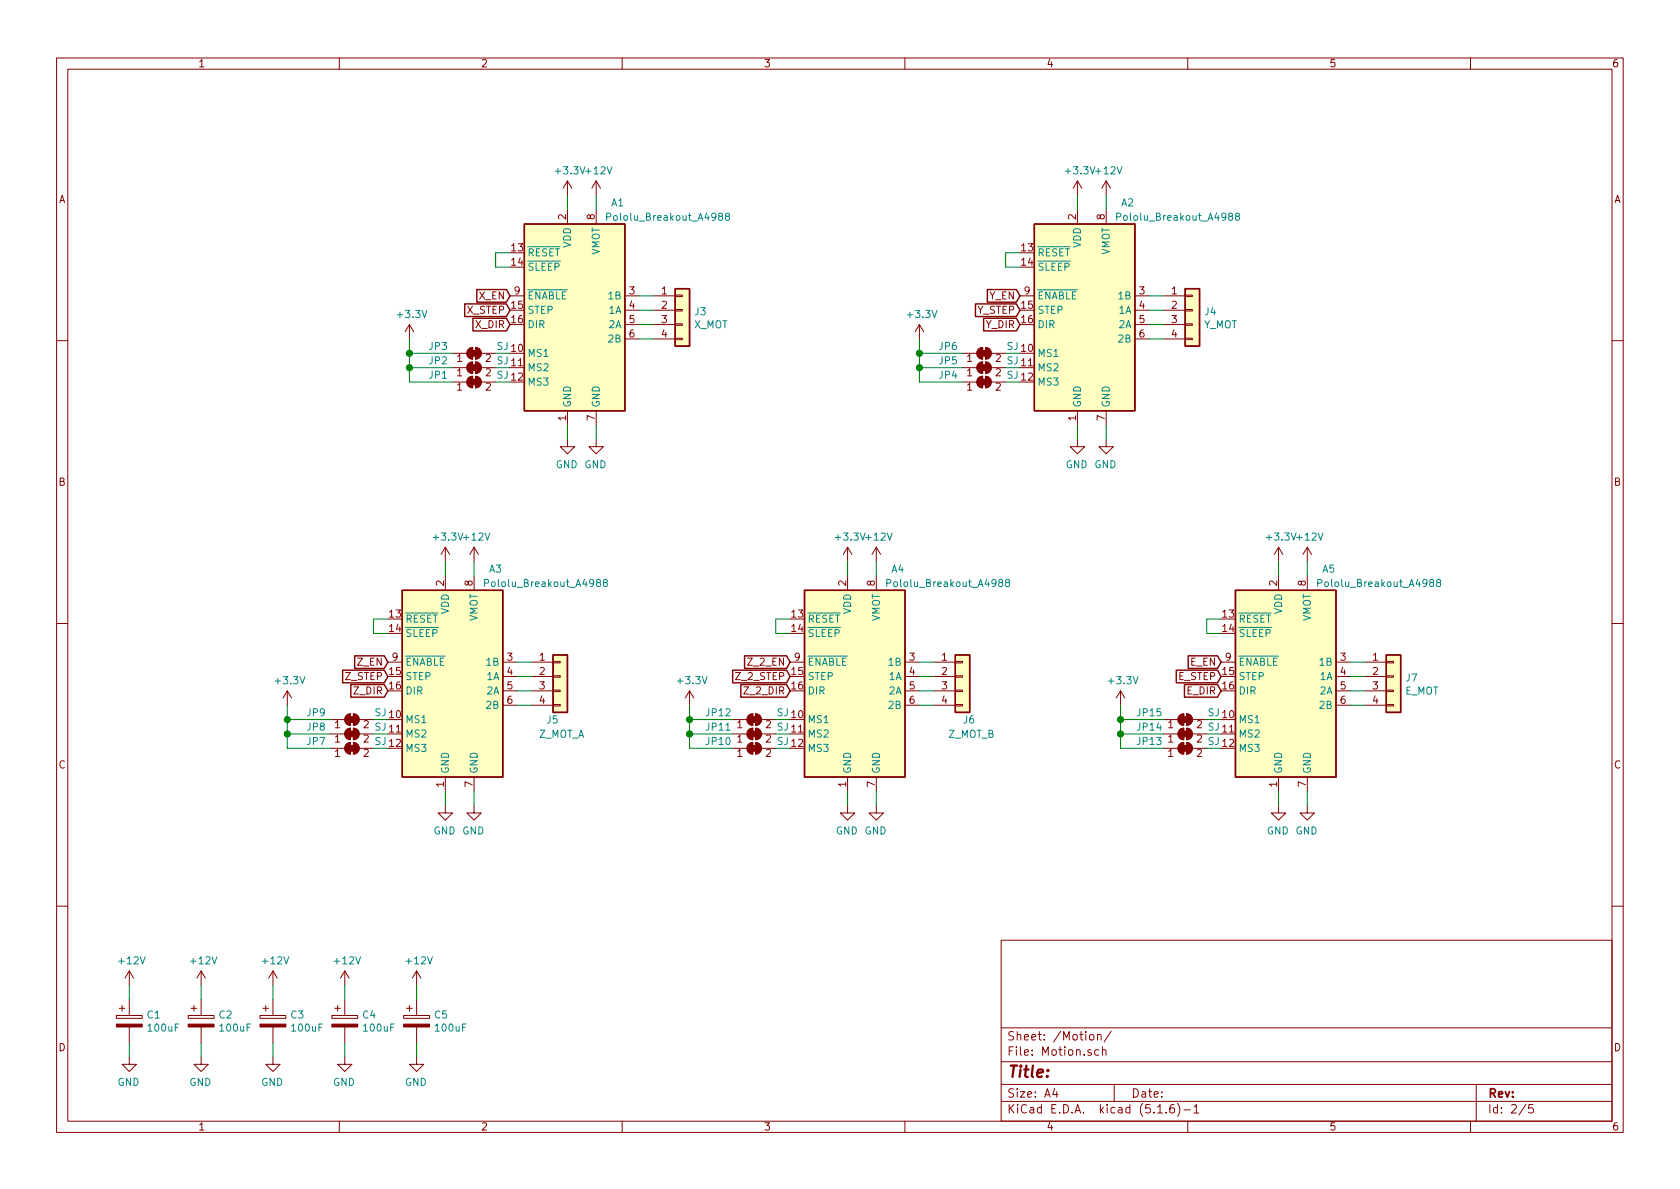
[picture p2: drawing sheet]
EESchema Schematic File Version 4
EELAYER 30 0
EELAYER END
$Descr A4 11693 8268
encoding utf-8
Sheet 2 5
Title ""
Date ""
Rev ""
Comp ""
Comment1 ""
Comment2 ""
Comment3 ""
Comment4 ""
$EndDescr
Text GLabel 3550 2150 0    50   Input ~ 0
X_STEP
Text GLabel 3550 2250 0    50   Input ~ 0
X_DIR
Text GLabel 3550 2050 0    50   Input ~ 0
X_EN
$Comp
L Connector_Generic:Conn_01x04 J?
U 1 1
P 4750 2150
AR Path="/5CDD225C" Ref="J?"  Part="1" 
AR Path="/5CD7F8DE/5CDD225C" Ref="J3"  Part="1" 
AR Path="/5CDED0D7/5CDD225C" Ref="J?"  Part="1" 
F 0 "J3" H 4830 2142 50  0000 L CNN
F 1 "X_MOT" H 4830 2051 50  0000 L CNN
F 2 "Connector_JST:JST_XH_B4B-XH-A_1x04_P2.50mm_Vertical" H 4750 2150 50  0001 C CNN
F 3 "~" H 4750 2150 50  0001 C CNN
	1    4750 2150
	1    0    0    -1  
$EndComp
Wire Wire Line
	4450 2050 4550 2050
Wire Wire Line
	4450 2150 4550 2150
Wire Wire Line
	4450 2250 4550 2250
Wire Wire Line
	4450 2350 4550 2350
$Comp
L Jumper:SolderJumper_2_Bridged JP?
U 1 1
P 3300 2650
AR Path="/5CDD2275" Ref="JP?"  Part="1" 
AR Path="/5CD7F8DE/5CDD2275" Ref="JP1"  Part="1" 
AR Path="/5CDED0D7/5CDD2275" Ref="JP?"  Part="1" 
F 0 "JP1" H 3050 2700 50  0000 C CNN
F 1 "SJ" H 3500 2700 50  0000 C CNN
F 2 "Jumper:SolderJumper-2_P1.3mm_Bridged_RoundedPad1.0x1.5mm" H 3300 2650 50  0001 C CNN
F 3 "~" H 3300 2650 50  0001 C CNN
	1    3300 2650
	1    0    0    -1  
$EndComp
$Comp
L Jumper:SolderJumper_2_Bridged JP?
U 1 1
P 3300 2550
AR Path="/5CDD227C" Ref="JP?"  Part="1" 
AR Path="/5CD7F8DE/5CDD227C" Ref="JP2"  Part="1" 
AR Path="/5CDED0D7/5CDD227C" Ref="JP?"  Part="1" 
F 0 "JP2" H 3050 2600 50  0000 C CNN
F 1 "SJ" H 3500 2600 50  0000 C CNN
F 2 "Jumper:SolderJumper-2_P1.3mm_Bridged_RoundedPad1.0x1.5mm" H 3300 2550 50  0001 C CNN
F 3 "~" H 3300 2550 50  0001 C CNN
	1    3300 2550
	1    0    0    -1  
$EndComp
$Comp
L Jumper:SolderJumper_2_Bridged JP?
U 1 1
P 3300 2450
AR Path="/5CDD2283" Ref="JP?"  Part="1" 
AR Path="/5CD7F8DE/5CDD2283" Ref="JP3"  Part="1" 
AR Path="/5CDED0D7/5CDD2283" Ref="JP?"  Part="1" 
F 0 "JP3" H 3050 2500 50  0000 C CNN
F 1 "SJ" H 3500 2500 50  0000 C CNN
F 2 "Jumper:SolderJumper-2_P1.3mm_Bridged_RoundedPad1.0x1.5mm" H 3300 2450 50  0001 C CNN
F 3 "~" H 3300 2450 50  0001 C CNN
	1    3300 2450
	1    0    0    -1  
$EndComp
Wire Wire Line
	3450 2450 3550 2450
Wire Wire Line
	3550 2550 3450 2550
Wire Wire Line
	3450 2650 3550 2650
Wire Wire Line
	3150 2450 2850 2450
Wire Wire Line
	2850 2450 2850 2350
Wire Wire Line
	2850 2450 2850 2550
Wire Wire Line
	2850 2650 3150 2650
Connection ~ 2850 2450
Wire Wire Line
	3150 2550 2850 2550
Connection ~ 2850 2550
Wire Wire Line
	2850 2550 2850 2650
$Comp
L power:+3.3V #PWR?
U 1 1
P 2850 2350
AR Path="/5CDD2295" Ref="#PWR?"  Part="1" 
AR Path="/5CD7F8DE/5CDD2295" Ref="#PWR0105"  Part="1" 
AR Path="/5CDED0D7/5CDD2295" Ref="#PWR?"  Part="1" 
F 0 "#PWR0105" H 2850 2200 50  0001 C CNN
F 1 "+3.3V" H 2865 2523 50  0000 C CNN
F 2 "" H 2850 2350 50  0001 C CNN
F 3 "" H 2850 2350 50  0001 C CNN
	1    2850 2350
	1    0    0    -1  
$EndComp
Wire Wire Line
	3550 1850 3450 1850
Wire Wire Line
	3450 1850 3450 1750
Wire Wire Line
	3450 1750 3550 1750
$Comp
L power:+3.3V #PWR?
U 1 1
P 3950 1350
AR Path="/5CDD229E" Ref="#PWR?"  Part="1" 
AR Path="/5CD7F8DE/5CDD229E" Ref="#PWR0106"  Part="1" 
AR Path="/5CDED0D7/5CDD229E" Ref="#PWR?"  Part="1" 
F 0 "#PWR0106" H 3950 1200 50  0001 C CNN
F 1 "+3.3V" H 3965 1523 50  0000 C CNN
F 2 "" H 3950 1350 50  0001 C CNN
F 3 "" H 3950 1350 50  0001 C CNN
	1    3950 1350
	1    0    0    -1  
$EndComp
Wire Wire Line
	3950 1450 3950 1350
Wire Wire Line
	4150 1350 4150 1450
$Comp
L power:+12V #PWR?
U 1 1
P 4150 1350
AR Path="/5CDD22A6" Ref="#PWR?"  Part="1" 
AR Path="/5CD7F8DE/5CDD22A6" Ref="#PWR0107"  Part="1" 
AR Path="/5CDED0D7/5CDD22A6" Ref="#PWR?"  Part="1" 
F 0 "#PWR0107" H 4150 1200 50  0001 C CNN
F 1 "+12V" H 4165 1523 50  0000 C CNN
F 2 "" H 4150 1350 50  0001 C CNN
F 3 "" H 4150 1350 50  0001 C CNN
	1    4150 1350
	1    0    0    -1  
$EndComp
Text GLabel 7100 2150 0    50   Input ~ 0
Y_STEP
Text GLabel 7100 2250 0    50   Input ~ 0
Y_DIR
Text GLabel 7100 2050 0    50   Input ~ 0
Y_EN
$Comp
L Jumper:SolderJumper_2_Bridged JP?
U 1 1
P 6850 2650
AR Path="/5CDD22CF" Ref="JP?"  Part="1" 
AR Path="/5CD7F8DE/5CDD22CF" Ref="JP4"  Part="1" 
AR Path="/5CDED0D7/5CDD22CF" Ref="JP?"  Part="1" 
F 0 "JP4" H 6600 2700 50  0000 C CNN
F 1 "SJ" H 7050 2700 50  0000 C CNN
F 2 "Jumper:SolderJumper-2_P1.3mm_Bridged_RoundedPad1.0x1.5mm" H 6850 2650 50  0001 C CNN
F 3 "~" H 6850 2650 50  0001 C CNN
	1    6850 2650
	1    0    0    -1  
$EndComp
$Comp
L Jumper:SolderJumper_2_Bridged JP?
U 1 1
P 6850 2550
AR Path="/5CDD22D6" Ref="JP?"  Part="1" 
AR Path="/5CD7F8DE/5CDD22D6" Ref="JP5"  Part="1" 
AR Path="/5CDED0D7/5CDD22D6" Ref="JP?"  Part="1" 
F 0 "JP5" H 6600 2600 50  0000 C CNN
F 1 "SJ" H 7050 2600 50  0000 C CNN
F 2 "Jumper:SolderJumper-2_P1.3mm_Bridged_RoundedPad1.0x1.5mm" H 6850 2550 50  0001 C CNN
F 3 "~" H 6850 2550 50  0001 C CNN
	1    6850 2550
	1    0    0    -1  
$EndComp
$Comp
L Jumper:SolderJumper_2_Bridged JP?
U 1 1
P 6850 2450
AR Path="/5CDD22DD" Ref="JP?"  Part="1" 
AR Path="/5CD7F8DE/5CDD22DD" Ref="JP6"  Part="1" 
AR Path="/5CDED0D7/5CDD22DD" Ref="JP?"  Part="1" 
F 0 "JP6" H 6600 2500 50  0000 C CNN
F 1 "SJ" H 7050 2500 50  0000 C CNN
F 2 "Jumper:SolderJumper-2_P1.3mm_Bridged_RoundedPad1.0x1.5mm" H 6850 2450 50  0001 C CNN
F 3 "~" H 6850 2450 50  0001 C CNN
	1    6850 2450
	1    0    0    -1  
$EndComp
Wire Wire Line
	7000 2450 7100 2450
Wire Wire Line
	7100 2550 7000 2550
Wire Wire Line
	7000 2650 7100 2650
Wire Wire Line
	6700 2450 6400 2450
Wire Wire Line
	6400 2450 6400 2350
Wire Wire Line
	6400 2450 6400 2550
Wire Wire Line
	6400 2650 6700 2650
Connection ~ 6400 2450
Wire Wire Line
	6700 2550 6400 2550
Connection ~ 6400 2550
Wire Wire Line
	6400 2550 6400 2650
$Comp
L power:+3.3V #PWR?
U 1 1
P 6400 2350
AR Path="/5CDD22EF" Ref="#PWR?"  Part="1" 
AR Path="/5CD7F8DE/5CDD22EF" Ref="#PWR0110"  Part="1" 
AR Path="/5CDED0D7/5CDD22EF" Ref="#PWR?"  Part="1" 
F 0 "#PWR0110" H 6400 2200 50  0001 C CNN
F 1 "+3.3V" H 6415 2523 50  0000 C CNN
F 2 "" H 6400 2350 50  0001 C CNN
F 3 "" H 6400 2350 50  0001 C CNN
	1    6400 2350
	1    0    0    -1  
$EndComp
Wire Wire Line
	7100 1850 7000 1850
Wire Wire Line
	7000 1850 7000 1750
Wire Wire Line
	7000 1750 7100 1750
$Comp
L Device:CP C?
U 1 1
P 900 7100
AR Path="/5CDD23B7" Ref="C?"  Part="1" 
AR Path="/5CD7F8DE/5CDD23B7" Ref="C1"  Part="1" 
AR Path="/5CDED0D7/5CDD23B7" Ref="C?"  Part="1" 
F 0 "C1" H 1018 7146 50  0000 L CNN
F 1 "100uF" H 1018 7055 50  0000 L CNN
F 2 "Capacitor_SMD:CP_Elec_6.3x7.7" H 938 6950 50  0001 C CNN
F 3 "~" H 900 7100 50  0001 C CNN
F 4 "C176666" H 900 7100 50  0001 C CNN "JLC"
	1    900  7100
	1    0    0    -1  
$EndComp
$Comp
L power:+12V #PWR?
U 1 1
P 900 6850
AR Path="/5CDD23BE" Ref="#PWR?"  Part="1" 
AR Path="/5CD7F8DE/5CDD23BE" Ref="#PWR0123"  Part="1" 
AR Path="/5CDED0D7/5CDD23BE" Ref="#PWR?"  Part="1" 
F 0 "#PWR0123" H 900 6700 50  0001 C CNN
F 1 "+12V" H 915 7023 50  0000 C CNN
F 2 "" H 900 6850 50  0001 C CNN
F 3 "" H 900 6850 50  0001 C CNN
	1    900  6850
	1    0    0    -1  
$EndComp
Wire Wire Line
	900  6850 900  6950
Wire Wire Line
	900  7250 900  7350
$Comp
L power:GND #PWR?
U 1 1
P 900 7350
AR Path="/5CDD23C6" Ref="#PWR?"  Part="1" 
AR Path="/5CD7F8DE/5CDD23C6" Ref="#PWR0124"  Part="1" 
AR Path="/5CDED0D7/5CDD23C6" Ref="#PWR?"  Part="1" 
F 0 "#PWR0124" H 900 7100 50  0001 C CNN
F 1 "GND" H 905 7177 50  0000 C CNN
F 2 "" H 900 7350 50  0001 C CNN
F 3 "" H 900 7350 50  0001 C CNN
	1    900  7350
	-1   0    0    -1  
$EndComp
$Comp
L power:+12V #PWR?
U 1 1
P 1400 6850
AR Path="/5CDD23D3" Ref="#PWR?"  Part="1" 
AR Path="/5CD7F8DE/5CDD23D3" Ref="#PWR0125"  Part="1" 
AR Path="/5CDED0D7/5CDD23D3" Ref="#PWR?"  Part="1" 
F 0 "#PWR0125" H 1400 6700 50  0001 C CNN
F 1 "+12V" H 1415 7023 50  0000 C CNN
F 2 "" H 1400 6850 50  0001 C CNN
F 3 "" H 1400 6850 50  0001 C CNN
	1    1400 6850
	1    0    0    -1  
$EndComp
Wire Wire Line
	1400 6850 1400 6950
Wire Wire Line
	1400 7250 1400 7350
$Comp
L power:GND #PWR?
U 1 1
P 1400 7350
AR Path="/5CDD23DB" Ref="#PWR?"  Part="1" 
AR Path="/5CD7F8DE/5CDD23DB" Ref="#PWR0126"  Part="1" 
AR Path="/5CDED0D7/5CDD23DB" Ref="#PWR?"  Part="1" 
F 0 "#PWR0126" H 1400 7100 50  0001 C CNN
F 1 "GND" H 1405 7177 50  0000 C CNN
F 2 "" H 1400 7350 50  0001 C CNN
F 3 "" H 1400 7350 50  0001 C CNN
	1    1400 7350
	-1   0    0    -1  
$EndComp
$Comp
L power:+12V #PWR?
U 1 1
P 1900 6850
AR Path="/5CDD23E8" Ref="#PWR?"  Part="1" 
AR Path="/5CD7F8DE/5CDD23E8" Ref="#PWR0127"  Part="1" 
AR Path="/5CDED0D7/5CDD23E8" Ref="#PWR?"  Part="1" 
F 0 "#PWR0127" H 1900 6700 50  0001 C CNN
F 1 "+12V" H 1915 7023 50  0000 C CNN
F 2 "" H 1900 6850 50  0001 C CNN
F 3 "" H 1900 6850 50  0001 C CNN
	1    1900 6850
	1    0    0    -1  
$EndComp
Wire Wire Line
	1900 6850 1900 6950
Wire Wire Line
	1900 7250 1900 7350
$Comp
L power:GND #PWR?
U 1 1
P 1900 7350
AR Path="/5CDD23F0" Ref="#PWR?"  Part="1" 
AR Path="/5CD7F8DE/5CDD23F0" Ref="#PWR0128"  Part="1" 
AR Path="/5CDED0D7/5CDD23F0" Ref="#PWR?"  Part="1" 
F 0 "#PWR0128" H 1900 7100 50  0001 C CNN
F 1 "GND" H 1905 7177 50  0000 C CNN
F 2 "" H 1900 7350 50  0001 C CNN
F 3 "" H 1900 7350 50  0001 C CNN
	1    1900 7350
	-1   0    0    -1  
$EndComp
$Comp
L power:+12V #PWR?
U 1 1
P 2400 6850
AR Path="/5CDD23FD" Ref="#PWR?"  Part="1" 
AR Path="/5CD7F8DE/5CDD23FD" Ref="#PWR0129"  Part="1" 
AR Path="/5CDED0D7/5CDD23FD" Ref="#PWR?"  Part="1" 
F 0 "#PWR0129" H 2400 6700 50  0001 C CNN
F 1 "+12V" H 2415 7023 50  0000 C CNN
F 2 "" H 2400 6850 50  0001 C CNN
F 3 "" H 2400 6850 50  0001 C CNN
	1    2400 6850
	1    0    0    -1  
$EndComp
Wire Wire Line
	2400 6850 2400 6950
Wire Wire Line
	2400 7250 2400 7350
$Comp
L power:GND #PWR?
U 1 1
P 2400 7350
AR Path="/5CDD2405" Ref="#PWR?"  Part="1" 
AR Path="/5CD7F8DE/5CDD2405" Ref="#PWR0130"  Part="1" 
AR Path="/5CDED0D7/5CDD2405" Ref="#PWR?"  Part="1" 
F 0 "#PWR0130" H 2400 7100 50  0001 C CNN
F 1 "GND" H 2405 7177 50  0000 C CNN
F 2 "" H 2400 7350 50  0001 C CNN
F 3 "" H 2400 7350 50  0001 C CNN
	1    2400 7350
	-1   0    0    -1  
$EndComp
$Comp
L power:+12V #PWR?
U 1 1
P 2900 6850
AR Path="/5D0C25F9" Ref="#PWR?"  Part="1" 
AR Path="/5CD7F8DE/5D0C25F9" Ref="#PWR0172"  Part="1" 
AR Path="/5CDED0D7/5D0C25F9" Ref="#PWR?"  Part="1" 
F 0 "#PWR0172" H 2900 6700 50  0001 C CNN
F 1 "+12V" H 2915 7023 50  0000 C CNN
F 2 "" H 2900 6850 50  0001 C CNN
F 3 "" H 2900 6850 50  0001 C CNN
	1    2900 6850
	1    0    0    -1  
$EndComp
Wire Wire Line
	2900 6850 2900 6950
Wire Wire Line
	2900 7250 2900 7350
$Comp
L power:GND #PWR?
U 1 1
P 2900 7350
AR Path="/5D0C2601" Ref="#PWR?"  Part="1" 
AR Path="/5CD7F8DE/5D0C2601" Ref="#PWR0173"  Part="1" 
AR Path="/5CDED0D7/5D0C2601" Ref="#PWR?"  Part="1" 
F 0 "#PWR0173" H 2900 7100 50  0001 C CNN
F 1 "GND" H 2905 7177 50  0000 C CNN
F 2 "" H 2900 7350 50  0001 C CNN
F 3 "" H 2900 7350 50  0001 C CNN
	1    2900 7350
	-1   0    0    -1  
$EndComp
$Comp
L Device:CP C?
U 1 1
P 1400 7100
AR Path="/5E09046D" Ref="C?"  Part="1" 
AR Path="/5CD7F8DE/5E09046D" Ref="C2"  Part="1" 
AR Path="/5CDED0D7/5E09046D" Ref="C?"  Part="1" 
F 0 "C2" H 1518 7146 50  0000 L CNN
F 1 "100uF" H 1518 7055 50  0000 L CNN
F 2 "Capacitor_SMD:CP_Elec_6.3x7.7" H 1438 6950 50  0001 C CNN
F 3 "~" H 1400 7100 50  0001 C CNN
F 4 "C176666" H 1400 7100 50  0001 C CNN "JLC"
	1    1400 7100
	1    0    0    -1  
$EndComp
$Comp
L Device:CP C?
U 1 1
P 1900 7100
AR Path="/5E09095E" Ref="C?"  Part="1" 
AR Path="/5CD7F8DE/5E09095E" Ref="C3"  Part="1" 
AR Path="/5CDED0D7/5E09095E" Ref="C?"  Part="1" 
F 0 "C3" H 2018 7146 50  0000 L CNN
F 1 "100uF" H 2018 7055 50  0000 L CNN
F 2 "Capacitor_SMD:CP_Elec_6.3x7.7" H 1938 6950 50  0001 C CNN
F 3 "~" H 1900 7100 50  0001 C CNN
F 4 "C176666" H 1900 7100 50  0001 C CNN "JLC"
	1    1900 7100
	1    0    0    -1  
$EndComp
$Comp
L Device:CP C?
U 1 1
P 2400 7100
AR Path="/5E090E59" Ref="C?"  Part="1" 
AR Path="/5CD7F8DE/5E090E59" Ref="C4"  Part="1" 
AR Path="/5CDED0D7/5E090E59" Ref="C?"  Part="1" 
F 0 "C4" H 2518 7146 50  0000 L CNN
F 1 "100uF" H 2518 7055 50  0000 L CNN
F 2 "Capacitor_SMD:CP_Elec_6.3x7.7" H 2438 6950 50  0001 C CNN
F 3 "~" H 2400 7100 50  0001 C CNN
F 4 "C176666" H 2400 7100 50  0001 C CNN "JLC"
	1    2400 7100
	1    0    0    -1  
$EndComp
$Comp
L Device:CP C?
U 1 1
P 2900 7100
AR Path="/5E091594" Ref="C?"  Part="1" 
AR Path="/5CD7F8DE/5E091594" Ref="C5"  Part="1" 
AR Path="/5CDED0D7/5E091594" Ref="C?"  Part="1" 
F 0 "C5" H 3018 7146 50  0000 L CNN
F 1 "100uF" H 3018 7055 50  0000 L CNN
F 2 "Capacitor_SMD:CP_Elec_6.3x7.7" H 2938 6950 50  0001 C CNN
F 3 "~" H 2900 7100 50  0001 C CNN
F 4 "C176666" H 2900 7100 50  0001 C CNN "JLC"
	1    2900 7100
	1    0    0    -1  
$EndComp
$Comp
L Driver_Motor:Pololu_Breakout_A4988 A1
U 1 1
P 3950 2150
F 0 "A1" H 4300 2900 50  0000 C CNN
F 1 "Pololu_Breakout_A4988" H 4650 2800 50  0000 C CNN
F 2 "Module:Pololu_Breakout-16_15.2x20.3mm" H 4225 1400 50  0001 L CNN
F 3 "https://www.pololu.com/product/2980/pictures" H 4050 1850 50  0001 C CNN
	1    3950 2150
	1    0    0    -1  
$EndComp
$Comp
L power:GND #PWR?
U 1 1
P 4150 3050
AR Path="/5CDD226D" Ref="#PWR?"  Part="1" 
AR Path="/5CD7F8DE/5CDD226D" Ref="#PWR0104"  Part="1" 
AR Path="/5CDED0D7/5CDD226D" Ref="#PWR?"  Part="1" 
F 0 "#PWR0104" H 4150 2800 50  0001 C CNN
F 1 "GND" H 4155 2877 50  0000 C CNN
F 2 "" H 4150 3050 50  0001 C CNN
F 3 "" H 4150 3050 50  0001 C CNN
	1    4150 3050
	-1   0    0    -1  
$EndComp
Wire Wire Line
	4150 3050 4150 2950
$Comp
L power:GND #PWR?
U 1 1
P 3950 3050
AR Path="/5CDD2267" Ref="#PWR?"  Part="1" 
AR Path="/5CD7F8DE/5CDD2267" Ref="#PWR0103"  Part="1" 
AR Path="/5CDED0D7/5CDD2267" Ref="#PWR?"  Part="1" 
F 0 "#PWR0103" H 3950 2800 50  0001 C CNN
F 1 "GND" H 3955 2877 50  0000 C CNN
F 2 "" H 3950 3050 50  0001 C CNN
F 3 "" H 3950 3050 50  0001 C CNN
	1    3950 3050
	-1   0    0    -1  
$EndComp
Wire Wire Line
	3950 3050 3950 2950
$Comp
L Driver_Motor:Pololu_Breakout_A4988 A2
U 1 1
P 7500 2150
F 0 "A2" H 7850 2900 50  0000 C CNN
F 1 "Pololu_Breakout_A4988" H 8200 2800 50  0000 C CNN
F 2 "Module:Pololu_Breakout-16_15.2x20.3mm" H 7775 1400 50  0001 L CNN
F 3 "https://www.pololu.com/product/2980/pictures" H 7600 1850 50  0001 C CNN
	1    7500 2150
	1    0    0    -1  
$EndComp
$Comp
L power:+3.3V #PWR?
U 1 1
P 7500 1350
AR Path="/5CDD22F8" Ref="#PWR?"  Part="1" 
AR Path="/5CD7F8DE/5CDD22F8" Ref="#PWR0111"  Part="1" 
AR Path="/5CDED0D7/5CDD22F8" Ref="#PWR?"  Part="1" 
F 0 "#PWR0111" H 7500 1200 50  0001 C CNN
F 1 "+3.3V" H 7515 1523 50  0000 C CNN
F 2 "" H 7500 1350 50  0001 C CNN
F 3 "" H 7500 1350 50  0001 C CNN
	1    7500 1350
	1    0    0    -1  
$EndComp
Wire Wire Line
	7500 1450 7500 1350
Wire Wire Line
	7700 1350 7700 1450
$Comp
L power:+12V #PWR?
U 1 1
P 7700 1350
AR Path="/5CDD2300" Ref="#PWR?"  Part="1" 
AR Path="/5CD7F8DE/5CDD2300" Ref="#PWR0112"  Part="1" 
AR Path="/5CDED0D7/5CDD2300" Ref="#PWR?"  Part="1" 
F 0 "#PWR0112" H 7700 1200 50  0001 C CNN
F 1 "+12V" H 7715 1523 50  0000 C CNN
F 2 "" H 7700 1350 50  0001 C CNN
F 3 "" H 7700 1350 50  0001 C CNN
	1    7700 1350
	1    0    0    -1  
$EndComp
$Comp
L power:GND #PWR?
U 1 1
P 7500 3050
AR Path="/5CDD22C1" Ref="#PWR?"  Part="1" 
AR Path="/5CD7F8DE/5CDD22C1" Ref="#PWR0108"  Part="1" 
AR Path="/5CDED0D7/5CDD22C1" Ref="#PWR?"  Part="1" 
F 0 "#PWR0108" H 7500 2800 50  0001 C CNN
F 1 "GND" H 7505 2877 50  0000 C CNN
F 2 "" H 7500 3050 50  0001 C CNN
F 3 "" H 7500 3050 50  0001 C CNN
	1    7500 3050
	-1   0    0    -1  
$EndComp
Wire Wire Line
	7500 3050 7500 2950
$Comp
L power:GND #PWR?
U 1 1
P 7700 3050
AR Path="/5CDD22C7" Ref="#PWR?"  Part="1" 
AR Path="/5CD7F8DE/5CDD22C7" Ref="#PWR0109"  Part="1" 
AR Path="/5CDED0D7/5CDD22C7" Ref="#PWR?"  Part="1" 
F 0 "#PWR0109" H 7700 2800 50  0001 C CNN
F 1 "GND" H 7705 2877 50  0000 C CNN
F 2 "" H 7700 3050 50  0001 C CNN
F 3 "" H 7700 3050 50  0001 C CNN
	1    7700 3050
	-1   0    0    -1  
$EndComp
Wire Wire Line
	7700 3050 7700 2950
$Comp
L Connector_Generic:Conn_01x04 J?
U 1 1
P 8300 2150
AR Path="/5CDD22B6" Ref="J?"  Part="1" 
AR Path="/5CD7F8DE/5CDD22B6" Ref="J4"  Part="1" 
AR Path="/5CDED0D7/5CDD22B6" Ref="J?"  Part="1" 
F 0 "J4" H 8380 2142 50  0000 L CNN
F 1 "Y_MOT" H 8380 2051 50  0000 L CNN
F 2 "Connector_JST:JST_XH_B4B-XH-A_1x04_P2.50mm_Vertical" H 8300 2150 50  0001 C CNN
F 3 "~" H 8300 2150 50  0001 C CNN
	1    8300 2150
	1    0    0    -1  
$EndComp
Wire Wire Line
	8000 2050 8100 2050
Wire Wire Line
	8000 2150 8100 2150
Wire Wire Line
	8000 2250 8100 2250
Wire Wire Line
	8000 2350 8100 2350
Text GLabel 2700 4700 0    50   Input ~ 0
Z_STEP
Text GLabel 2700 4800 0    50   Input ~ 0
Z_DIR
Text GLabel 2700 4600 0    50   Input ~ 0
Z_EN
$Comp
L Connector_Generic:Conn_01x04 J?
U 1 1
P 3900 4700
AR Path="/5CDD2310" Ref="J?"  Part="1" 
AR Path="/5CD7F8DE/5CDD2310" Ref="J5"  Part="1" 
AR Path="/5CDED0D7/5CDD2310" Ref="J?"  Part="1" 
F 0 "J5" H 3800 4400 50  0000 L CNN
F 1 "Z_MOT_A" H 3750 4300 50  0000 L CNN
F 2 "Connector_JST:JST_XH_B4B-XH-A_1x04_P2.50mm_Vertical" H 3900 4700 50  0001 C CNN
F 3 "~" H 3900 4700 50  0001 C CNN
	1    3900 4700
	1    0    0    -1  
$EndComp
$Comp
L power:GND #PWR?
U 1 1
P 3100 5600
AR Path="/5CDD231B" Ref="#PWR?"  Part="1" 
AR Path="/5CD7F8DE/5CDD231B" Ref="#PWR0113"  Part="1" 
AR Path="/5CDED0D7/5CDD231B" Ref="#PWR?"  Part="1" 
F 0 "#PWR0113" H 3100 5350 50  0001 C CNN
F 1 "GND" H 3105 5427 50  0000 C CNN
F 2 "" H 3100 5600 50  0001 C CNN
F 3 "" H 3100 5600 50  0001 C CNN
	1    3100 5600
	-1   0    0    -1  
$EndComp
$Comp
L power:GND #PWR?
U 1 1
P 3300 5600
AR Path="/5CDD2321" Ref="#PWR?"  Part="1" 
AR Path="/5CD7F8DE/5CDD2321" Ref="#PWR0114"  Part="1" 
AR Path="/5CDED0D7/5CDD2321" Ref="#PWR?"  Part="1" 
F 0 "#PWR0114" H 3300 5350 50  0001 C CNN
F 1 "GND" H 3305 5427 50  0000 C CNN
F 2 "" H 3300 5600 50  0001 C CNN
F 3 "" H 3300 5600 50  0001 C CNN
	1    3300 5600
	-1   0    0    -1  
$EndComp
Wire Wire Line
	3300 5600 3300 5500
Wire Wire Line
	3100 5600 3100 5500
$Comp
L Jumper:SolderJumper_2_Bridged JP?
U 1 1
P 2450 5200
AR Path="/5CDD2329" Ref="JP?"  Part="1" 
AR Path="/5CD7F8DE/5CDD2329" Ref="JP7"  Part="1" 
AR Path="/5CDED0D7/5CDD2329" Ref="JP?"  Part="1" 
F 0 "JP7" H 2200 5250 50  0000 C CNN
F 1 "SJ" H 2650 5250 50  0000 C CNN
F 2 "Jumper:SolderJumper-2_P1.3mm_Bridged_RoundedPad1.0x1.5mm" H 2450 5200 50  0001 C CNN
F 3 "~" H 2450 5200 50  0001 C CNN
	1    2450 5200
	1    0    0    -1  
$EndComp
$Comp
L Jumper:SolderJumper_2_Bridged JP?
U 1 1
P 2450 5100
AR Path="/5CDD2330" Ref="JP?"  Part="1" 
AR Path="/5CD7F8DE/5CDD2330" Ref="JP8"  Part="1" 
AR Path="/5CDED0D7/5CDD2330" Ref="JP?"  Part="1" 
F 0 "JP8" H 2200 5150 50  0000 C CNN
F 1 "SJ" H 2650 5150 50  0000 C CNN
F 2 "Jumper:SolderJumper-2_P1.3mm_Bridged_RoundedPad1.0x1.5mm" H 2450 5100 50  0001 C CNN
F 3 "~" H 2450 5100 50  0001 C CNN
	1    2450 5100
	1    0    0    -1  
$EndComp
$Comp
L Jumper:SolderJumper_2_Bridged JP?
U 1 1
P 2450 5000
AR Path="/5CDD2337" Ref="JP?"  Part="1" 
AR Path="/5CD7F8DE/5CDD2337" Ref="JP9"  Part="1" 
AR Path="/5CDED0D7/5CDD2337" Ref="JP?"  Part="1" 
F 0 "JP9" H 2200 5050 50  0000 C CNN
F 1 "SJ" H 2650 5050 50  0000 C CNN
F 2 "Jumper:SolderJumper-2_P1.3mm_Bridged_RoundedPad1.0x1.5mm" H 2450 5000 50  0001 C CNN
F 3 "~" H 2450 5000 50  0001 C CNN
	1    2450 5000
	1    0    0    -1  
$EndComp
Wire Wire Line
	2600 5000 2700 5000
Wire Wire Line
	2700 5100 2600 5100
Wire Wire Line
	2600 5200 2700 5200
Wire Wire Line
	2300 5000 2000 5000
Wire Wire Line
	2000 5000 2000 4900
Wire Wire Line
	2000 5000 2000 5100
Wire Wire Line
	2000 5200 2300 5200
Connection ~ 2000 5000
Wire Wire Line
	2300 5100 2000 5100
Connection ~ 2000 5100
Wire Wire Line
	2000 5100 2000 5200
$Comp
L power:+3.3V #PWR?
U 1 1
P 2000 4900
AR Path="/5CDD2349" Ref="#PWR?"  Part="1" 
AR Path="/5CD7F8DE/5CDD2349" Ref="#PWR0115"  Part="1" 
AR Path="/5CDED0D7/5CDD2349" Ref="#PWR?"  Part="1" 
F 0 "#PWR0115" H 2000 4750 50  0001 C CNN
F 1 "+3.3V" H 2015 5073 50  0000 C CNN
F 2 "" H 2000 4900 50  0001 C CNN
F 3 "" H 2000 4900 50  0001 C CNN
	1    2000 4900
	1    0    0    -1  
$EndComp
Wire Wire Line
	2700 4400 2600 4400
Wire Wire Line
	2600 4400 2600 4300
Wire Wire Line
	2600 4300 2700 4300
$Comp
L power:+3.3V #PWR?
U 1 1
P 3100 3900
AR Path="/5CDD2352" Ref="#PWR?"  Part="1" 
AR Path="/5CD7F8DE/5CDD2352" Ref="#PWR0116"  Part="1" 
AR Path="/5CDED0D7/5CDD2352" Ref="#PWR?"  Part="1" 
F 0 "#PWR0116" H 3100 3750 50  0001 C CNN
F 1 "+3.3V" H 3115 4073 50  0000 C CNN
F 2 "" H 3100 3900 50  0001 C CNN
F 3 "" H 3100 3900 50  0001 C CNN
	1    3100 3900
	1    0    0    -1  
$EndComp
Wire Wire Line
	3100 4000 3100 3900
Wire Wire Line
	3300 3900 3300 4000
$Comp
L power:+12V #PWR?
U 1 1
P 3300 3900
AR Path="/5CDD235A" Ref="#PWR?"  Part="1" 
AR Path="/5CD7F8DE/5CDD235A" Ref="#PWR0117"  Part="1" 
AR Path="/5CDED0D7/5CDD235A" Ref="#PWR?"  Part="1" 
F 0 "#PWR0117" H 3300 3750 50  0001 C CNN
F 1 "+12V" H 3315 4073 50  0000 C CNN
F 2 "" H 3300 3900 50  0001 C CNN
F 3 "" H 3300 3900 50  0001 C CNN
	1    3300 3900
	1    0    0    -1  
$EndComp
Text GLabel 8500 4700 0    50   Input ~ 0
E_STEP
Text GLabel 8500 4800 0    50   Input ~ 0
E_DIR
Text GLabel 8500 4600 0    50   Input ~ 0
E_EN
$Comp
L Connector_Generic:Conn_01x04 J?
U 1 1
P 9700 4700
AR Path="/5CDD236A" Ref="J?"  Part="1" 
AR Path="/5CD7F8DE/5CDD236A" Ref="J7"  Part="1" 
AR Path="/5CDED0D7/5CDD236A" Ref="J?"  Part="1" 
F 0 "J7" H 9780 4692 50  0000 L CNN
F 1 "E_MOT" H 9780 4601 50  0000 L CNN
F 2 "Connector_JST:JST_XH_B4B-XH-A_1x04_P2.50mm_Vertical" H 9700 4700 50  0001 C CNN
F 3 "~" H 9700 4700 50  0001 C CNN
	1    9700 4700
	1    0    0    -1  
$EndComp
$Comp
L Jumper:SolderJumper_2_Bridged JP?
U 1 1
P 5250 5200
AR Path="/5CDD237F" Ref="JP?"  Part="1" 
AR Path="/5CD7F8DE/5CDD237F" Ref="JP10"  Part="1" 
AR Path="/5CDED0D7/5CDD237F" Ref="JP?"  Part="1" 
F 0 "JP10" H 5000 5250 50  0000 C CNN
F 1 "SJ" H 5450 5250 50  0000 C CNN
F 2 "Jumper:SolderJumper-2_P1.3mm_Bridged_RoundedPad1.0x1.5mm" H 5250 5200 50  0001 C CNN
F 3 "~" H 5250 5200 50  0001 C CNN
	1    5250 5200
	1    0    0    -1  
$EndComp
$Comp
L Jumper:SolderJumper_2_Bridged JP?
U 1 1
P 5250 5100
AR Path="/5CDD2386" Ref="JP?"  Part="1" 
AR Path="/5CD7F8DE/5CDD2386" Ref="JP11"  Part="1" 
AR Path="/5CDED0D7/5CDD2386" Ref="JP?"  Part="1" 
F 0 "JP11" H 5000 5150 50  0000 C CNN
F 1 "SJ" H 5450 5150 50  0000 C CNN
F 2 "Jumper:SolderJumper-2_P1.3mm_Bridged_RoundedPad1.0x1.5mm" H 5250 5100 50  0001 C CNN
F 3 "~" H 5250 5100 50  0001 C CNN
	1    5250 5100
	1    0    0    -1  
$EndComp
$Comp
L Jumper:SolderJumper_2_Bridged JP?
U 1 1
P 5250 5000
AR Path="/5CDD238D" Ref="JP?"  Part="1" 
AR Path="/5CD7F8DE/5CDD238D" Ref="JP12"  Part="1" 
AR Path="/5CDED0D7/5CDD238D" Ref="JP?"  Part="1" 
F 0 "JP12" H 5000 5050 50  0000 C CNN
F 1 "SJ" H 5450 5050 50  0000 C CNN
F 2 "Jumper:SolderJumper-2_P1.3mm_Bridged_RoundedPad1.0x1.5mm" H 5250 5000 50  0001 C CNN
F 3 "~" H 5250 5000 50  0001 C CNN
	1    5250 5000
	1    0    0    -1  
$EndComp
Wire Wire Line
	5400 5000 5500 5000
Wire Wire Line
	5500 5100 5400 5100
Wire Wire Line
	5400 5200 5500 5200
Wire Wire Line
	5100 5000 4800 5000
Wire Wire Line
	4800 5000 4800 4900
Wire Wire Line
	4800 5000 4800 5100
Wire Wire Line
	4800 5200 5100 5200
Connection ~ 4800 5000
Wire Wire Line
	5100 5100 4800 5100
Connection ~ 4800 5100
Wire Wire Line
	4800 5100 4800 5200
$Comp
L power:+3.3V #PWR?
U 1 1
P 4800 4900
AR Path="/5CDD239F" Ref="#PWR?"  Part="1" 
AR Path="/5CD7F8DE/5CDD239F" Ref="#PWR0120"  Part="1" 
AR Path="/5CDED0D7/5CDD239F" Ref="#PWR?"  Part="1" 
F 0 "#PWR0120" H 4800 4750 50  0001 C CNN
F 1 "+3.3V" H 4815 5073 50  0000 C CNN
F 2 "" H 4800 4900 50  0001 C CNN
F 3 "" H 4800 4900 50  0001 C CNN
	1    4800 4900
	1    0    0    -1  
$EndComp
Wire Wire Line
	5500 4400 5400 4400
Wire Wire Line
	5400 4400 5400 4300
Wire Wire Line
	5400 4300 5500 4300
$Comp
L Connector_Generic:Conn_01x04 J?
U 1 1
P 6700 4700
AR Path="/5CDD240B" Ref="J?"  Part="1" 
AR Path="/5CD7F8DE/5CDD240B" Ref="J6"  Part="1" 
AR Path="/5CDED0D7/5CDD240B" Ref="J?"  Part="1" 
F 0 "J6" H 6700 4400 50  0000 L CNN
F 1 "Z_MOT_B" H 6600 4300 50  0000 L CNN
F 2 "Connector_JST:JST_XH_B4B-XH-A_1x04_P2.50mm_Vertical" H 6700 4700 50  0001 C CNN
F 3 "~" H 6700 4700 50  0001 C CNN
	1    6700 4700
	1    0    0    -1  
$EndComp
Wire Wire Line
	6400 4600 6500 4600
Wire Wire Line
	6400 4700 6500 4700
Wire Wire Line
	6400 4800 6500 4800
Wire Wire Line
	6400 4900 6500 4900
Wire Wire Line
	3600 4600 3700 4600
Wire Wire Line
	3600 4700 3700 4700
Wire Wire Line
	3600 4800 3700 4800
Wire Wire Line
	3600 4900 3700 4900
Text GLabel 5500 4700 0    50   Input ~ 0
Z_2_STEP
Text GLabel 5500 4800 0    50   Input ~ 0
Z_2_DIR
Text GLabel 5500 4600 0    50   Input ~ 0
Z_2_EN
$Comp
L Jumper:SolderJumper_2_Bridged JP?
U 1 1
P 8250 5200
AR Path="/5D0982A4" Ref="JP?"  Part="1" 
AR Path="/5CD7F8DE/5D0982A4" Ref="JP13"  Part="1" 
AR Path="/5CDED0D7/5D0982A4" Ref="JP?"  Part="1" 
F 0 "JP13" H 8000 5250 50  0000 C CNN
F 1 "SJ" H 8450 5250 50  0000 C CNN
F 2 "Jumper:SolderJumper-2_P1.3mm_Bridged_RoundedPad1.0x1.5mm" H 8250 5200 50  0001 C CNN
F 3 "~" H 8250 5200 50  0001 C CNN
	1    8250 5200
	1    0    0    -1  
$EndComp
$Comp
L Jumper:SolderJumper_2_Bridged JP?
U 1 1
P 8250 5100
AR Path="/5D0982AB" Ref="JP?"  Part="1" 
AR Path="/5CD7F8DE/5D0982AB" Ref="JP14"  Part="1" 
AR Path="/5CDED0D7/5D0982AB" Ref="JP?"  Part="1" 
F 0 "JP14" H 8000 5150 50  0000 C CNN
F 1 "SJ" H 8450 5150 50  0000 C CNN
F 2 "Jumper:SolderJumper-2_P1.3mm_Bridged_RoundedPad1.0x1.5mm" H 8250 5100 50  0001 C CNN
F 3 "~" H 8250 5100 50  0001 C CNN
	1    8250 5100
	1    0    0    -1  
$EndComp
$Comp
L Jumper:SolderJumper_2_Bridged JP?
U 1 1
P 8250 5000
AR Path="/5D0982B2" Ref="JP?"  Part="1" 
AR Path="/5CD7F8DE/5D0982B2" Ref="JP15"  Part="1" 
AR Path="/5CDED0D7/5D0982B2" Ref="JP?"  Part="1" 
F 0 "JP15" H 8000 5050 50  0000 C CNN
F 1 "SJ" H 8450 5050 50  0000 C CNN
F 2 "Jumper:SolderJumper-2_P1.3mm_Bridged_RoundedPad1.0x1.5mm" H 8250 5000 50  0001 C CNN
F 3 "~" H 8250 5000 50  0001 C CNN
	1    8250 5000
	1    0    0    -1  
$EndComp
Wire Wire Line
	8400 5000 8500 5000
Wire Wire Line
	8500 5100 8400 5100
Wire Wire Line
	8400 5200 8500 5200
Wire Wire Line
	8100 5000 7800 5000
Wire Wire Line
	7800 5000 7800 4900
Wire Wire Line
	7800 5000 7800 5100
Wire Wire Line
	7800 5200 8100 5200
Connection ~ 7800 5000
Wire Wire Line
	8100 5100 7800 5100
Connection ~ 7800 5100
Wire Wire Line
	7800 5100 7800 5200
$Comp
L power:+3.3V #PWR?
U 1 1
P 7800 4900
AR Path="/5D0982C4" Ref="#PWR?"  Part="1" 
AR Path="/5CD7F8DE/5D0982C4" Ref="#PWR014"  Part="1" 
AR Path="/5CDED0D7/5D0982C4" Ref="#PWR?"  Part="1" 
F 0 "#PWR014" H 7800 4750 50  0001 C CNN
F 1 "+3.3V" H 7815 5073 50  0000 C CNN
F 2 "" H 7800 4900 50  0001 C CNN
F 3 "" H 7800 4900 50  0001 C CNN
	1    7800 4900
	1    0    0    -1  
$EndComp
Wire Wire Line
	8500 4400 8400 4400
Wire Wire Line
	8400 4400 8400 4300
Wire Wire Line
	8400 4300 8500 4300
Wire Wire Line
	9400 4600 9500 4600
Wire Wire Line
	9400 4700 9500 4700
Wire Wire Line
	9400 4800 9500 4800
Wire Wire Line
	9400 4900 9500 4900
$Comp
L Driver_Motor:Pololu_Breakout_A4988 A3
U 1 1
P 3100 4700
F 0 "A3" H 3450 5450 50  0000 C CNN
F 1 "Pololu_Breakout_A4988" H 3800 5350 50  0000 C CNN
F 2 "Module:Pololu_Breakout-16_15.2x20.3mm" H 3375 3950 50  0001 L CNN
F 3 "https://www.pololu.com/product/2980/pictures" H 3200 4400 50  0001 C CNN
	1    3100 4700
	1    0    0    -1  
$EndComp
$Comp
L power:GND #PWR?
U 1 1
P 5900 5600
AR Path="/5F07DB3B" Ref="#PWR?"  Part="1" 
AR Path="/5CD7F8DE/5F07DB3B" Ref="#PWR054"  Part="1" 
AR Path="/5CDED0D7/5F07DB3B" Ref="#PWR?"  Part="1" 
F 0 "#PWR054" H 5900 5350 50  0001 C CNN
F 1 "GND" H 5905 5427 50  0000 C CNN
F 2 "" H 5900 5600 50  0001 C CNN
F 3 "" H 5900 5600 50  0001 C CNN
	1    5900 5600
	-1   0    0    -1  
$EndComp
$Comp
L power:GND #PWR?
U 1 1
P 6100 5600
AR Path="/5F07DB41" Ref="#PWR?"  Part="1" 
AR Path="/5CD7F8DE/5F07DB41" Ref="#PWR055"  Part="1" 
AR Path="/5CDED0D7/5F07DB41" Ref="#PWR?"  Part="1" 
F 0 "#PWR055" H 6100 5350 50  0001 C CNN
F 1 "GND" H 6105 5427 50  0000 C CNN
F 2 "" H 6100 5600 50  0001 C CNN
F 3 "" H 6100 5600 50  0001 C CNN
	1    6100 5600
	-1   0    0    -1  
$EndComp
Wire Wire Line
	6100 5600 6100 5500
Wire Wire Line
	5900 5600 5900 5500
$Comp
L power:+3.3V #PWR?
U 1 1
P 5900 3900
AR Path="/5F07DB49" Ref="#PWR?"  Part="1" 
AR Path="/5CD7F8DE/5F07DB49" Ref="#PWR012"  Part="1" 
AR Path="/5CDED0D7/5F07DB49" Ref="#PWR?"  Part="1" 
F 0 "#PWR012" H 5900 3750 50  0001 C CNN
F 1 "+3.3V" H 5915 4073 50  0000 C CNN
F 2 "" H 5900 3900 50  0001 C CNN
F 3 "" H 5900 3900 50  0001 C CNN
	1    5900 3900
	1    0    0    -1  
$EndComp
Wire Wire Line
	5900 4000 5900 3900
Wire Wire Line
	6100 3900 6100 4000
$Comp
L power:+12V #PWR?
U 1 1
P 6100 3900
AR Path="/5F07DB51" Ref="#PWR?"  Part="1" 
AR Path="/5CD7F8DE/5F07DB51" Ref="#PWR013"  Part="1" 
AR Path="/5CDED0D7/5F07DB51" Ref="#PWR?"  Part="1" 
F 0 "#PWR013" H 6100 3750 50  0001 C CNN
F 1 "+12V" H 6115 4073 50  0000 C CNN
F 2 "" H 6100 3900 50  0001 C CNN
F 3 "" H 6100 3900 50  0001 C CNN
	1    6100 3900
	1    0    0    -1  
$EndComp
$Comp
L Driver_Motor:Pololu_Breakout_A4988 A4
U 1 1
P 5900 4700
F 0 "A4" H 6250 5450 50  0000 C CNN
F 1 "Pololu_Breakout_A4988" H 6600 5350 50  0000 C CNN
F 2 "Module:Pololu_Breakout-16_15.2x20.3mm" H 6175 3950 50  0001 L CNN
F 3 "https://www.pololu.com/product/2980/pictures" H 6000 4400 50  0001 C CNN
	1    5900 4700
	1    0    0    -1  
$EndComp
$Comp
L power:GND #PWR?
U 1 1
P 8900 5600
AR Path="/5F081CD4" Ref="#PWR?"  Part="1" 
AR Path="/5CD7F8DE/5F081CD4" Ref="#PWR056"  Part="1" 
AR Path="/5CDED0D7/5F081CD4" Ref="#PWR?"  Part="1" 
F 0 "#PWR056" H 8900 5350 50  0001 C CNN
F 1 "GND" H 8905 5427 50  0000 C CNN
F 2 "" H 8900 5600 50  0001 C CNN
F 3 "" H 8900 5600 50  0001 C CNN
	1    8900 5600
	-1   0    0    -1  
$EndComp
$Comp
L power:GND #PWR?
U 1 1
P 9100 5600
AR Path="/5F081CDA" Ref="#PWR?"  Part="1" 
AR Path="/5CD7F8DE/5F081CDA" Ref="#PWR057"  Part="1" 
AR Path="/5CDED0D7/5F081CDA" Ref="#PWR?"  Part="1" 
F 0 "#PWR057" H 9100 5350 50  0001 C CNN
F 1 "GND" H 9105 5427 50  0000 C CNN
F 2 "" H 9100 5600 50  0001 C CNN
F 3 "" H 9100 5600 50  0001 C CNN
	1    9100 5600
	-1   0    0    -1  
$EndComp
Wire Wire Line
	9100 5600 9100 5500
Wire Wire Line
	8900 5600 8900 5500
$Comp
L power:+3.3V #PWR?
U 1 1
P 8900 3900
AR Path="/5F081CE2" Ref="#PWR?"  Part="1" 
AR Path="/5CD7F8DE/5F081CE2" Ref="#PWR015"  Part="1" 
AR Path="/5CDED0D7/5F081CE2" Ref="#PWR?"  Part="1" 
F 0 "#PWR015" H 8900 3750 50  0001 C CNN
F 1 "+3.3V" H 8915 4073 50  0000 C CNN
F 2 "" H 8900 3900 50  0001 C CNN
F 3 "" H 8900 3900 50  0001 C CNN
	1    8900 3900
	1    0    0    -1  
$EndComp
Wire Wire Line
	8900 4000 8900 3900
Wire Wire Line
	9100 3900 9100 4000
$Comp
L power:+12V #PWR?
U 1 1
P 9100 3900
AR Path="/5F081CEA" Ref="#PWR?"  Part="1" 
AR Path="/5CD7F8DE/5F081CEA" Ref="#PWR016"  Part="1" 
AR Path="/5CDED0D7/5F081CEA" Ref="#PWR?"  Part="1" 
F 0 "#PWR016" H 9100 3750 50  0001 C CNN
F 1 "+12V" H 9115 4073 50  0000 C CNN
F 2 "" H 9100 3900 50  0001 C CNN
F 3 "" H 9100 3900 50  0001 C CNN
	1    9100 3900
	1    0    0    -1  
$EndComp
$Comp
L Driver_Motor:Pololu_Breakout_A4988 A5
U 1 1
P 8900 4700
F 0 "A5" H 9250 5450 50  0000 C CNN
F 1 "Pololu_Breakout_A4988" H 9600 5350 50  0000 C CNN
F 2 "Module:Pololu_Breakout-16_15.2x20.3mm" H 9175 3950 50  0001 L CNN
F 3 "https://www.pololu.com/product/2980/pictures" H 9000 4400 50  0001 C CNN
	1    8900 4700
	1    0    0    -1  
$EndComp
$EndSCHEMATC
